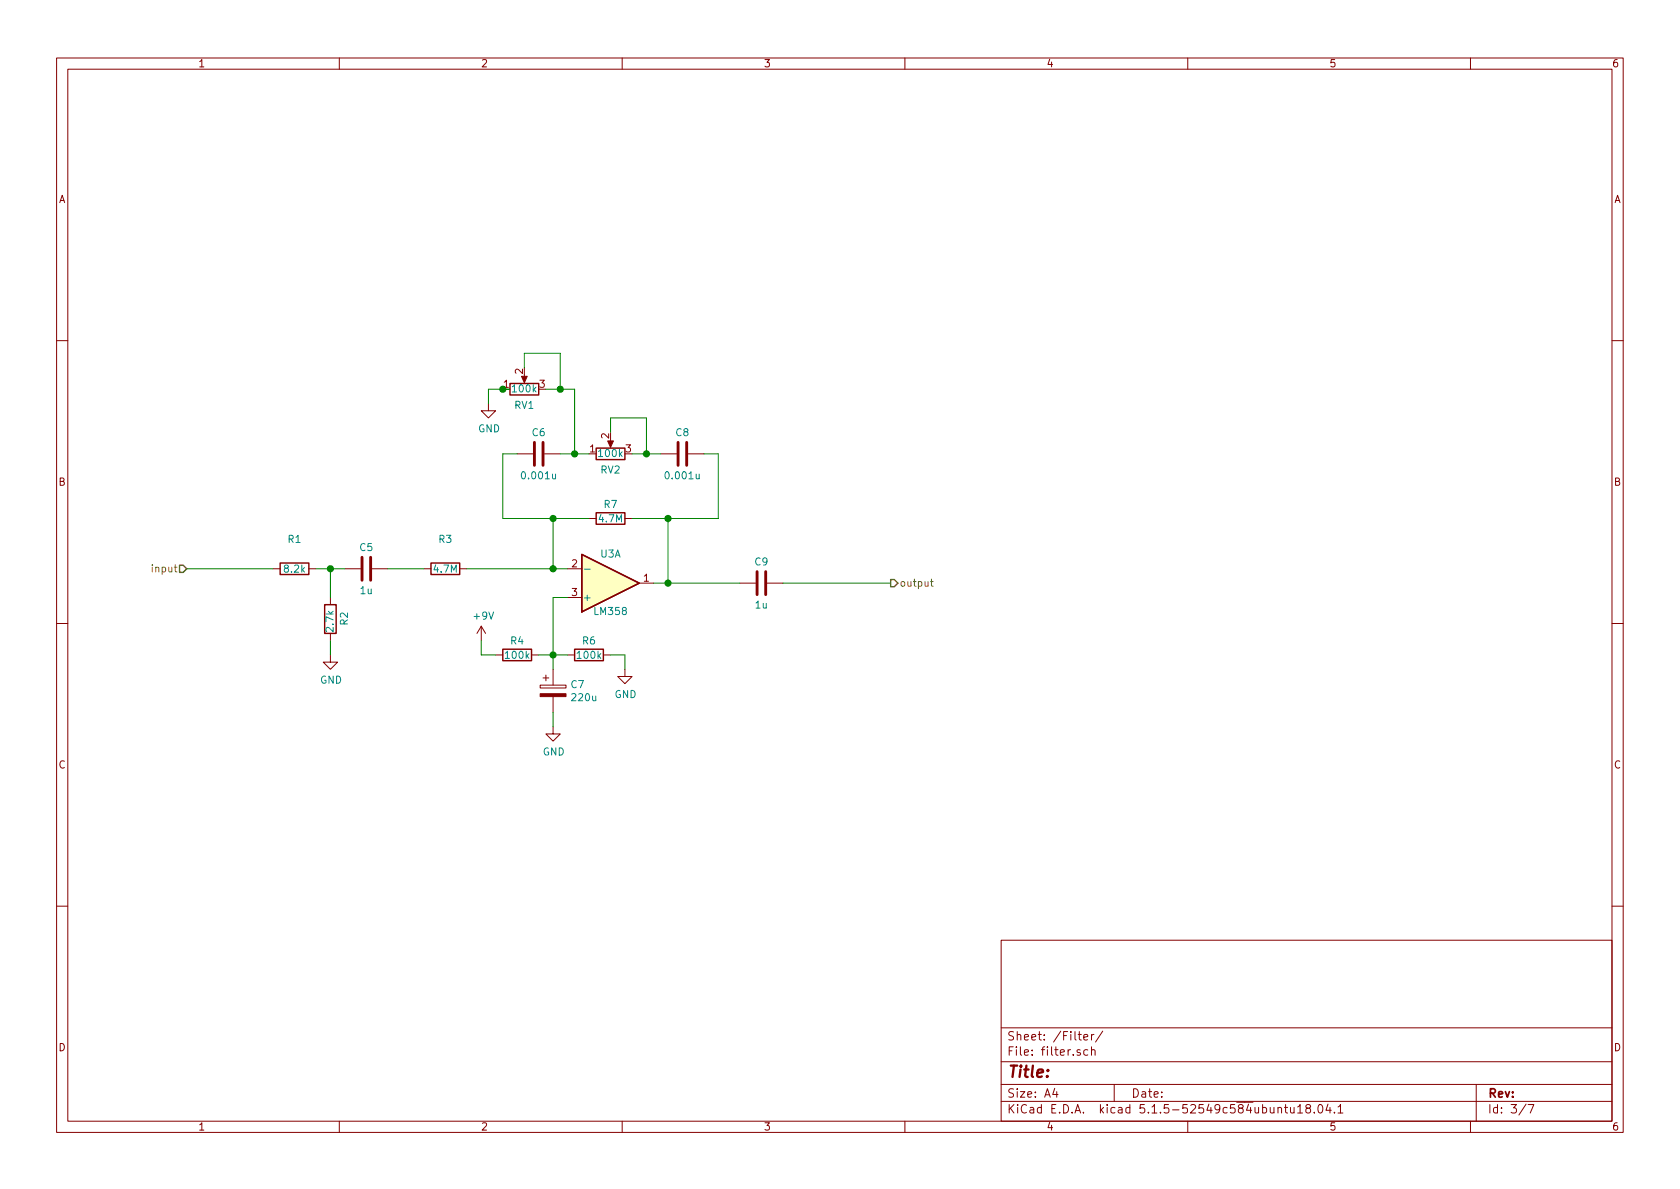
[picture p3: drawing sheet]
<svg xmlns="http://www.w3.org/2000/svg" width="297mm" height="210mm" viewBox="0 0 297 210" stroke-linecap="round" stroke-linejoin="round" font-family="sans-serif">
<g fill="none" stroke="#840000" stroke-width=".18">
<path d="M10 10.3h277v189.9h-277zM12 12.2h273v186.1h-273zM60 10.3v1.9M110 10.3v1.9M160 10.3v1.9M210 10.3v1.9M260 10.3v1.9M10 60.2h2M86.4 71.4v1.2h1.2l-1.2 1.3-1.3-1.3h1.3M92.7 66.3v1M107.9 77.7v1M285 60.2h2"/>
<path d="M91.4 80.3h2.8M96.3 80.3h2.8M104.1 91.7h1.3M110.5 91.7h1.3M116.8 80.3h2.8M121.7 80.3h2.8M10 110.3h2M48.3 100.6h1.2M54.6 100.6h1.3M58.4 115.8v1.3h1.3l-1.3 1.3-1.3-1.3h1.3M58.4 105.7v1.2M58.4 112v1.3"/>
<path d="M61 100.6h2.8M65.8 100.6h2.8M74.9 100.6h1.3M81.3 100.6h1.2M85.1 110.7l-.8 1.3M85.1 110.7v2.6M85.1 110.7l.8 1.3M87.6 115.8h1.3M94 115.8h1.2M96 119.9h1M96.5 119.4v1M97.8 118.4v2.8"/>
<path d="M100.3 100.6h2.6M100.3 115.8h1.3M100.3 105.7h2.6M106.7 115.8h1.2M110.5 118.4v1.2h1.3l-1.3 1.3-1.3-1.3h1.3M113 103.1h2.6M130.8 103.1h2.8M135.6 103.1h2.8M285 110.3h2M95.5 121.2h4.6v.5h-4.6zM97.8 128.5v1.3h1.3l-1.3 1.3-1.3-1.3h1.3M97.8 123.2v2.8"/>
<path d="M10 160.2h2M177 166.3h108v32h-108zM285 160.2h2M60 198.3v1.9M110 198.3v1.9M160 198.3v1.9M177 194.8h108M177 191.8h108M177 187.8h108M177 181.8h108M186.5 192.5l-.4 1h1M186.8 193v1"/>
<path d="M190.6 182.9h.6M190.8 182.4v1.3l.4 .2M191 185.7l-.4-.1-.2 .2 .1 .2 .5 .2v.3h-.6M191.6 183.4l.7-.1v-.3l-.5-.1-.2 .2 .1 .7h.6M192.3 185.7l-.4-.1-.3 .3 .1 .6 .2 .1 .4-.1M193 185.7l.2-.1 .3 .1 .1 .9M193 182.9v1M193 185.1v1.5M193.4 182.9l-.3 .1-.1 .2M195 182.3l-1.3 2M197 191.8v3M210 198.3v1.9"/>
<path d="M226 196l.2-.2 .3 .1 .1 .9M227.1 195.8h.6M227.3 195.3v1.3l.4 .2M228.2 195.8v.9l.4 .1 .2-.1M228.8 195.8v1M229.4 195.8l.5-.5v1.5M229.4 196.8h.9M231.2 196l-.3-.2v-.3a.48 .48 0 0 1 .7-.1l.1 .2-.1 .3-.6 .1-.1 .3v.4l.3 .1 .4-.1 .1-.2v-.2l-.3-.3M232.4 196.7v.1M233.1 195.5l.3-.2a.8 .8 0 0 1 .5 .8 .8 .8 0 0 1-.5 .7l-.3-.1-.1-.4zM234.8 195.2l-.4 1.1h1M235.2 195.8v1"/>
<path d="M235.9 196.7v.1M236.6 195.8l.4-.5v1.5M236.6 196.8h.8M260 198.3v1.9M261 191.8v6.5M269.8 195.2l-1.2 2M270.2 195.3h1l-.6 1.5"/>
</g>
<path d="M94.5 78.2v4.1M96 78.2v4.1M119.9 78.2v4.1M121.4 78.2v4.1M64 98.5v4.1M65.5 98.5v4.1M133.9 101.1v4.1M135.4 101.1v4.1" fill="none" stroke="#840000" stroke-width=".51"/>
<path d="M90.2 67.8h5v2h-5zM105.4 79.2h5.1v2.1h-5.1zM49.5 99.6h5.1v2h-5.1zM76.2 99.6h5.1v2h-5.1zM102.9 98l10.1 5.1-10.1 5.1zM105.4 90.7h5.1v2h-5.1zM57.4 106.9h2v5.1h-2zM88.9 114.8h5.1v2h-5.1zM101.6 114.8h5.1v2h-5.1z" fill="none" stroke="#840000" stroke-width=".25"/>
<g fill="#840000" stroke="#840000" stroke-width=".18">
<path d="M92.2 66.5h1l-.5 1.2z"/>
<path d="M107.4 78h1.1l-.6 1.1z"/>
<path d="M95.5 122.7h4.6v.5h-4.6z"/>
</g>
<path d="M102.9 98l10.1 5.1-10.1 5.1z" fill="#ffffc2" stroke="#ffffc2" stroke-width=".18"/>
<path d="M103.4 100.7h.9" fill="none" stroke="#008484" stroke-width=".18"/>
<g fill="none" stroke="#008400" stroke-width=".18">
<path d="M88.9 68.8h-2.5v2.6M92.7 65v-2.5h6.4v6.3M96.5 68.8h5.1v11.5M107.9 76.4v-2.5h6.4v6.4M91.4 80.3h-2.5v11.4h15.2M97.8 91.7v8.9M99.1 80.3h5M111.8 80.3h5M118.1 91.7v11.4M124.5 80.3h2.5v11.4h-15.2M33 100.6h15.3M55.9 100.6h5.1"/>
<path d="M58.4 100.6v5.1M58.4 113.3v2.5M68.6 100.6h6.3M82.5 100.6h17.8M85.1 113.3v2.5h2.5M95.2 115.8h5.1M100.3 105.7h-2.5v12.7M107.9 115.8h2.6v2.6M115.6 103.1h15.2M138.4 103.1h19.1M97.8 126v2.5"/>
</g>
<path d="M31.7 99.9h.7l.6 .7-.6 .6h-.7zM157.5 102.5h.6l.6 .6-.6 .7h-.6z" fill="none" stroke="#848400" stroke-width=".25"/>
<path d="M164.5 102.8h.5M164.7 102.4v1.1l.3 .2" fill="none" stroke="#848400" stroke-width=".18"/>
<g fill="#008400" stroke="#008400" stroke-width=".25">
<circle cx="97.8" cy="115.8" r=".51"/>
<circle cx="114.3" cy="80.3" r=".51"/>
<circle cx="101.6" cy="80.3" r=".51"/>
<circle cx="99.1" cy="68.8" r=".51"/>
<circle cx="58.4" cy="100.6" r=".51"/>
<circle cx="97.8" cy="91.7" r=".51"/>
<circle cx="118.1" cy="91.7" r=".51"/>
<circle cx="88.9" cy="68.8" r=".51"/>
<circle cx="97.8" cy="100.6" r=".51"/>
<circle cx="118.1" cy="103.1" r=".51"/>
</g>
<text font-size="2.8" fill="#840000" x="178" y="190.5">Title:</text>
<g font-size="2.1" fill="#840000">
<text x="178" y="184">Sheet: /Filter/</text>
<text x="178" y="186.7">File: filter.sch</text>
<text x="178" y="196.9">KiCad E.D.A. kicad 5.1.5-52549c584ubuntu18.04.1</text>
<text x="178" y="194.1">Size: A4</text>
<text x="200" y="194.1">Date:</text>
<text x="263" y="194.1">Rev:</text>
<text x="263" y="196.9">Id: 3/7</text>
</g>
<g font-size="1.8" fill="#840000">
<text x="35" y="11.9">1</text>
<text x="85" y="11.9">2</text>
<text x="135" y="11.9">3</text>
<text x="185" y="11.9">4</text>
<text x="235" y="11.9">5</text>
<text x="285" y="11.9">6</text>
<text x="10.4" y="35.9">A</text>
<text x="285.4" y="35.9">A</text>
<text x="92.5" y="66.1" transform="rotate(-90 92.5 66.1)">2</text>
<text x="95.4" y="68.6">3</text>
<text x="107.7" y="77.6" transform="rotate(-90 107.7 77.6)">2</text>
<text x="104.3" y="80">1</text>
<text x="110.6" y="80">3</text>
<text x="10.4" y="85.9">B</text>
<text x="285.4" y="85.9">B</text>
<text x="101.1" y="100.3">2</text>
<text x="101.1" y="105.4">3</text>
<text x="113.8" y="102.9">1</text>
<text x="10.4" y="135.9">C</text>
<text x="285.4" y="135.9">C</text>
<text x="10.4" y="185.9">D</text>
<text x="285.4" y="185.9">D</text>
<text x="35" y="199.9">1</text>
<text x="85" y="199.9">2</text>
<text x="135" y="199.9">3</text>
<text x="185" y="199.9">4</text>
<text x="235" y="199.9">5</text>
<text x="285" y="199.9">6</text>
</g>
<text font-size="1.8" fill="#008400" x="89.1" y="68.6">1</text>
<g font-size="1.8" fill="#008484">
<text x="90.7" y="69.4">100k</text>
<text x="84.5" y="76.4">GND</text>
<text x="91" y="72.3">RV1</text>
<text x="94.1" y="77.1">C6</text>
<text x="119.5" y="77.1">C8</text>
<text x="106" y="80.8">100k</text>
<text x="106.2" y="83.7">RV2</text>
<text x="92.5" y="84.8">0.001u</text>
<text x="106.8" y="89.8">R7</text>
<text x="117.9" y="84.8">0.001u</text>
<text x="106" y="92.4">4.7M</text>
<text x="50.3" y="101.3">8.2k</text>
<text x="51" y="96">R1</text>
<text x="63.7" y="97.5">C5</text>
<text x="76.8" y="101.3">4.7M</text>
<text x="77.6" y="96">R3</text>
<text x="106.2" y="98.6">U3A</text>
<text x="133.5" y="100">C9</text>
<text x="63.8" y="105.1">1u</text>
<text x="103" y="106.3">+</text>
<text x="133.6" y="107.6">1u</text>
<text x="59" y="111.6" transform="rotate(-90 59 111.6)">2.7k</text>
<text x="61.5" y="110.5" transform="rotate(-90 61.5 110.5)">R2</text>
<text x="83.9" y="109.6">+9V</text>
<text x="90.3" y="114">R4</text>
<text x="103" y="114">R6</text>
<text x="105.2" y="108.8">LM358</text>
<text x="89.5" y="116.5">100k</text>
<text x="102.2" y="116.5">100k</text>
<text x="56.6" y="120.9">GND</text>
<text x="101" y="121.7">C7</text>
<text x="101.2" y="124">220u</text>
<text x="108.7" y="123.4">GND</text>
<text x="96" y="133.6">GND</text>
</g>
<g font-size="1.8" fill="#848400">
<text x="27.2" y="101.2">input</text>
<text x="159" y="103.8">output</text>
</g>
</svg>
